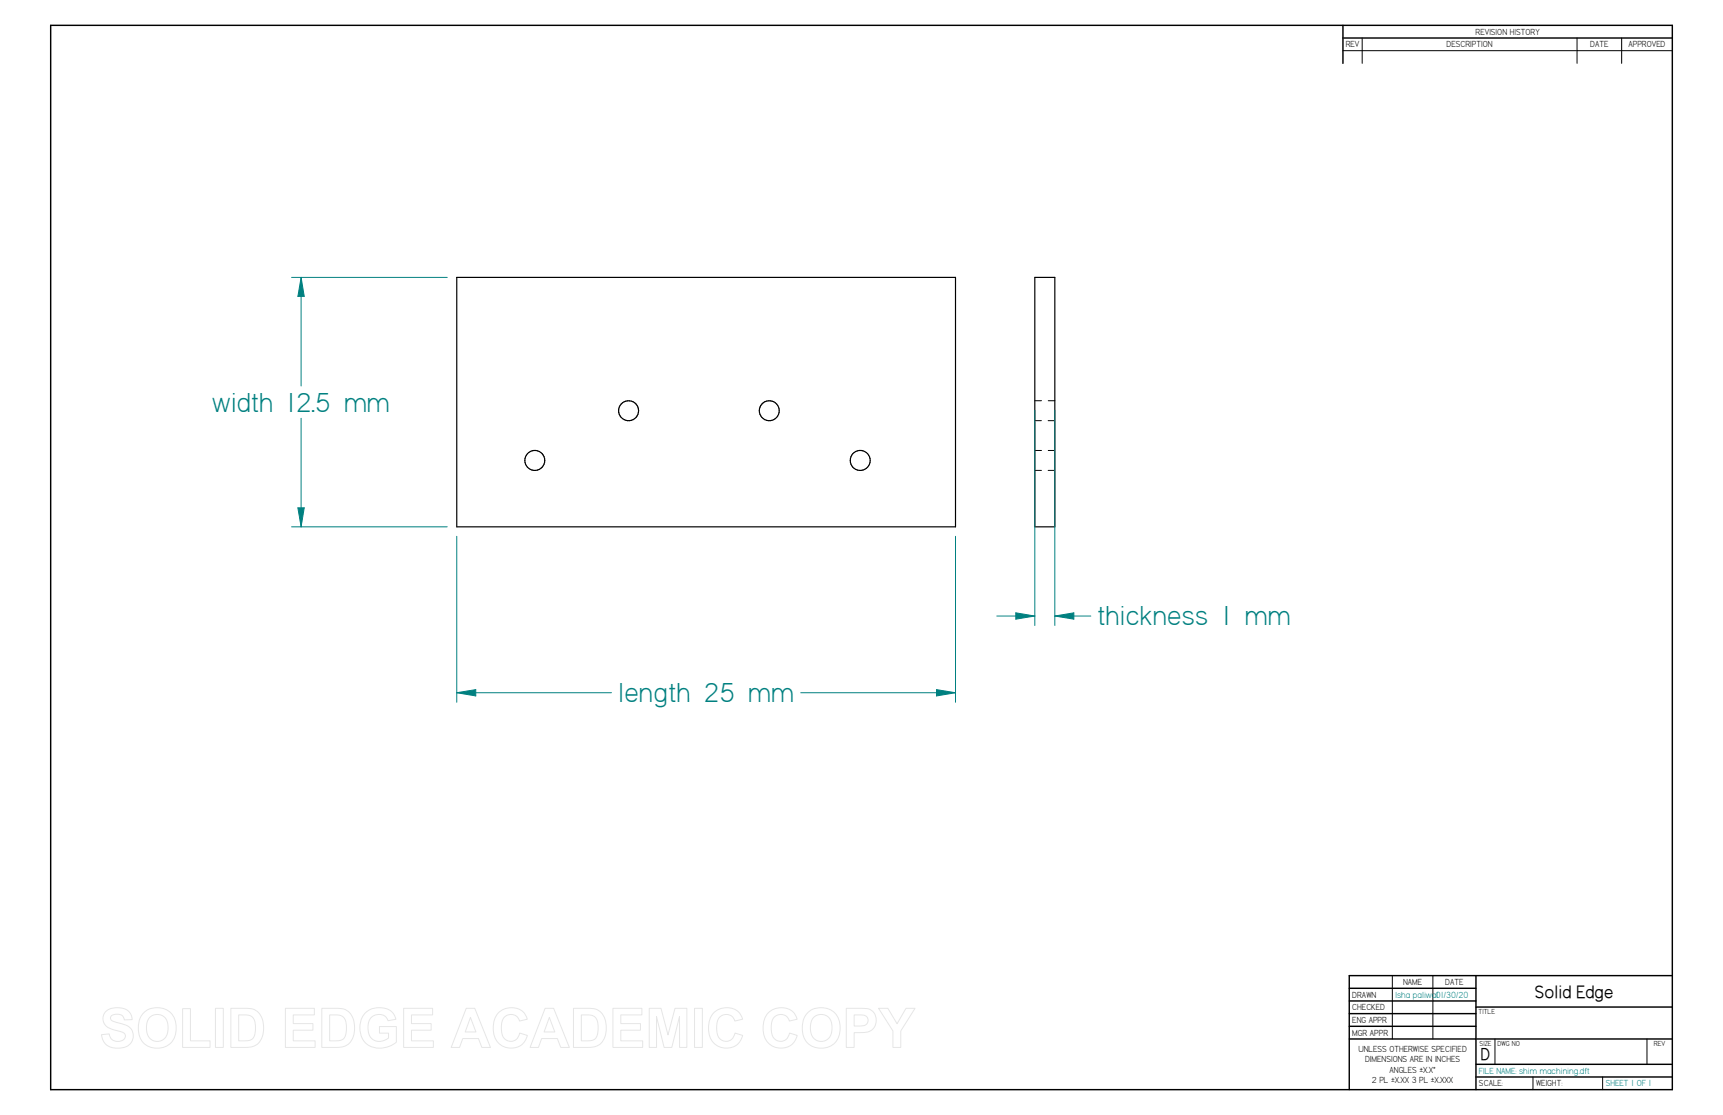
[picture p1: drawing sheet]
<svg xmlns="http://www.w3.org/2000/svg" width="864mm" height="559mm" viewBox="0 0 864 559" stroke-linecap="round" stroke-linejoin="round" font-family="sans-serif">
<g fill="none" stroke="#000" stroke-width=".72">
<path d="M25 13h813v533h-813zM673 13v19M673 19h165M676 495h64M740 489v57M838 489h-162v57M676 502h64M676 508h64M676 514h64M740 505h98M676 521h162M740 533h98"/>
<path d="M740 540h98"/>
</g>
<g fill="none" stroke="#000" stroke-width=".5">
<path d="M683 19v13M790 19v13M813 19v13M673 25h165M519 211h3M519 201h3M525 211h4M525 201h4M519 236h3M519 226h3M525 236h4M525 226h4"/>
<path d="M698 489v32M718 489v32M749 521v12M768 540v6M803 540v6M825 521v12"/>
</g>
<g fill="none" stroke="#000" stroke-width=".59">
<path d="M229 139h250v125h-250zM519 139h10v125h-10z"/>
<circle cx="315" cy="206" r="5"/>
<circle cx="386" cy="206" r="5"/>
<circle cx="268" cy="231" r="5"/>
<circle cx="431" cy="231" r="5"/>
</g>
<path d="M146 139h78M151 139l1 10h-3zM146 264h78" fill="none" stroke="#008080" stroke-width=".5"/>
<path d="M151 139l1 10h-3z" fill="#008080"/>
<path d="M149 255h3l-1 9z" fill="none" stroke="#008080" stroke-width=".5"/>
<path d="M149 255h3l-1 9z" fill="#008080"/>
<path d="M151 139v54M151 210v54M229 269v83M479 269v83M229 347l9-1v3z" fill="none" stroke="#008080" stroke-width=".5"/>
<path d="M229 347l9-1v3z" fill="#008080"/>
<path d="M469 346l10 1-10 2z" fill="none" stroke="#008080" stroke-width=".5"/>
<path d="M469 346l10 1-10 2z" fill="#008080"/>
<path d="M519 206v107M529 206v107M509 307l10 2-10 1zM229 347h77M401 347h78" fill="none" stroke="#008080" stroke-width=".5"/>
<path d="M509 307l10 2-10 1z" fill="#008080"/>
<path d="M529 309l9-2v3z" fill="none" stroke="#008080" stroke-width=".5"/>
<path d="M529 309l9-2v3z" fill="#008080"/>
<path d="M500 309h19M529 309h18" fill="none" stroke="#008080" stroke-width=".5"/>
<g fill="none" stroke="#e6e6e6" stroke-width=".5">
<path d="M53 507a9 9 0 0 1 13 2v2h-4a4 4 0 0 0-3-3 4 4 0 0 0-4 2 4 4 0 0 0 5 3 7 7 0 0 1 7 7 9 9 0 0 1-15 3l-1-4 4-1a4 4 0 0 0 3 4 4 4 0 0 0 5-3l-2-2a13 13 0 0 1-9-5v-3zM72 508a10 10 0 0 1 12-1 10 10 0 0 1 4 11 10 10 0 0 1-12 7 10 10 0 0 1-6-13zM75 510a6 6 0 0 1 7-1 6 6 0 0 1 2 7 5 5 0 0 1-6 6 5 5 0 0 1-5-7l1-3zM92 506h3v16h10v3h-13zM108 505h4v20h-4zM116 505h7a9 9 0 0 1 9 11 8 8 0 0 1-9 9h-7zM120 509h1a5 5 0 0 1 7 6 5 5 0 0 1-4 7h-4zM143 505h15v4h-11v4h10v3h-10v6h11v3h-15zM161 505h7a9 9 0 0 1 10 11 8 8 0 0 1-9 9h-8zM165 509h2a5 5 0 0 1 7 6 5 5 0 0 1-5 7h-4zM183 508a10 10 0 0 1 15 1v2l-4 1a5 5 0 0 0-7-3 5 5 0 0 0-3 7 6 6 0 0 0 4 6 6 6 0 0 0 7-2v-2h-5v-4h9v8a11 11 0 0 1-12 3 11 11 0 0 1-7-10l1-4zM202 505h15v4h-11v4h10v3h-10v6h11v3h-15z"/>
<path d="M234 505h4l8 20h-4l-2-5h-8l-2 5h-4zM236 510l3 7h-6zM250 508a9 9 0 0 1 14 3l-4 1a5 5 0 0 0-5-3 5 5 0 0 0-4 5 6 6 0 0 0 6 8l2-2 1-2 4 1a9 9 0 0 1-10 6 9 9 0 0 1-7-11 10 10 0 0 1 3-6zM273 505h4l8 20h-4l-2-5h-8l-1 5h-4zM275 510l3 7h-5zM287 505h8a9 9 0 0 1 9 11 8 8 0 0 1-9 9h-8zM291 509h2a5 5 0 0 1 7 6 5 5 0 0 1-4 7h-5zM307 505h15v4h-11v4h10v3h-10v6h11v3h-15zM325 505h6l4 14 3-14h6v20h-3v-16l-4 16h-4l-4-16v16h-4zM348 505h4v20h-4zM358 508a9 9 0 0 1 14 3l-4 1a5 5 0 0 0-5-3 5 5 0 0 0-4 5 6 6 0 0 0 6 8l2-2 1-2 4 1a9 9 0 0 1-11 6 9 9 0 0 1-6-11 10 10 0 0 1 3-6zM385 508a9 9 0 0 1 15 3l-4 1a5 5 0 0 0-6-3 5 5 0 0 0-3 5 6 6 0 0 0 5 8l2-2 2-2 4 1a9 9 0 0 1-11 6 9 9 0 0 1-6-11 10 10 0 0 1 2-6z"/>
<path d="M405 508a10 10 0 0 1 12-1 10 10 0 0 1 4 11 10 10 0 0 1-13 7 10 10 0 0 1-6-13zM408 510a6 6 0 0 1 7-1 6 6 0 0 1 2 7 5 5 0 0 1-6 6 5 5 0 0 1-5-7l1-3zM424 505h6a7 7 0 0 1 9 4 7 7 0 0 1-8 9h-3v7h-4zM428 509h2a4 4 0 0 1 5 3l-2 2h-5zM440 505h5l5 8 4-8h5l-8 12v8h-3v-8z"/>
</g>
<g font-size="15.6" fill="#008080">
<text x="106" y="206">width 12.5 mm</text>
<text x="550" y="313">thickness 1 mm</text>
<text x="310" y="352">length 25 mm</text>
</g>
<text font-size="10" x="769" y="500">Solid Edge</text>
<text font-size="9.7" x="742" y="531">D</text>
<g font-size="5">
<text x="740" y="17">REVISION HISTORY</text>
<text x="674" y="24">REV</text>
<text x="725" y="24">DESCRIPTION</text>
<text x="797" y="24">DATE</text>
<text x="816" y="24">APPROVED</text>
<text x="703" y="494">NAME</text>
<text x="724" y="494">DATE</text>
<text x="678" y="500">DRAWN</text>
<text x="678" y="506">CHECKED</text>
<text x="678" y="513">ENG APPR</text>
<text x="678" y="519">MGR APPR</text>
<text x="681" y="527">UNLESS OTHERWISE SPECIFIED</text>
<text x="684" y="532">DIMENSIONS ARE IN INCHES</text>
<text x="696" y="538">ANGLES ±X.X°</text>
<text x="688" y="543">2 PL ±X.XX 3 PL ±X.XXX</text>
<text x="741" y="544">SCALE:</text>
<text x="770" y="544">WEIGHT:</text>
</g>
<g font-size="5" fill="#008080">
<text x="699" y="500">Isha paliwal01/30/20</text>
<text x="741" y="538">FILE NAME: shim machining.dft</text>
<text x="805" y="544">SHEET 1 OF 1</text>
</g>
<g font-size="4.1">
<text x="741" y="508">TITLE</text>
<text x="742" y="524">SIZE</text>
<text x="751" y="524">DWG NO</text>
<text x="829" y="524">REV</text>
</g>
</svg>
